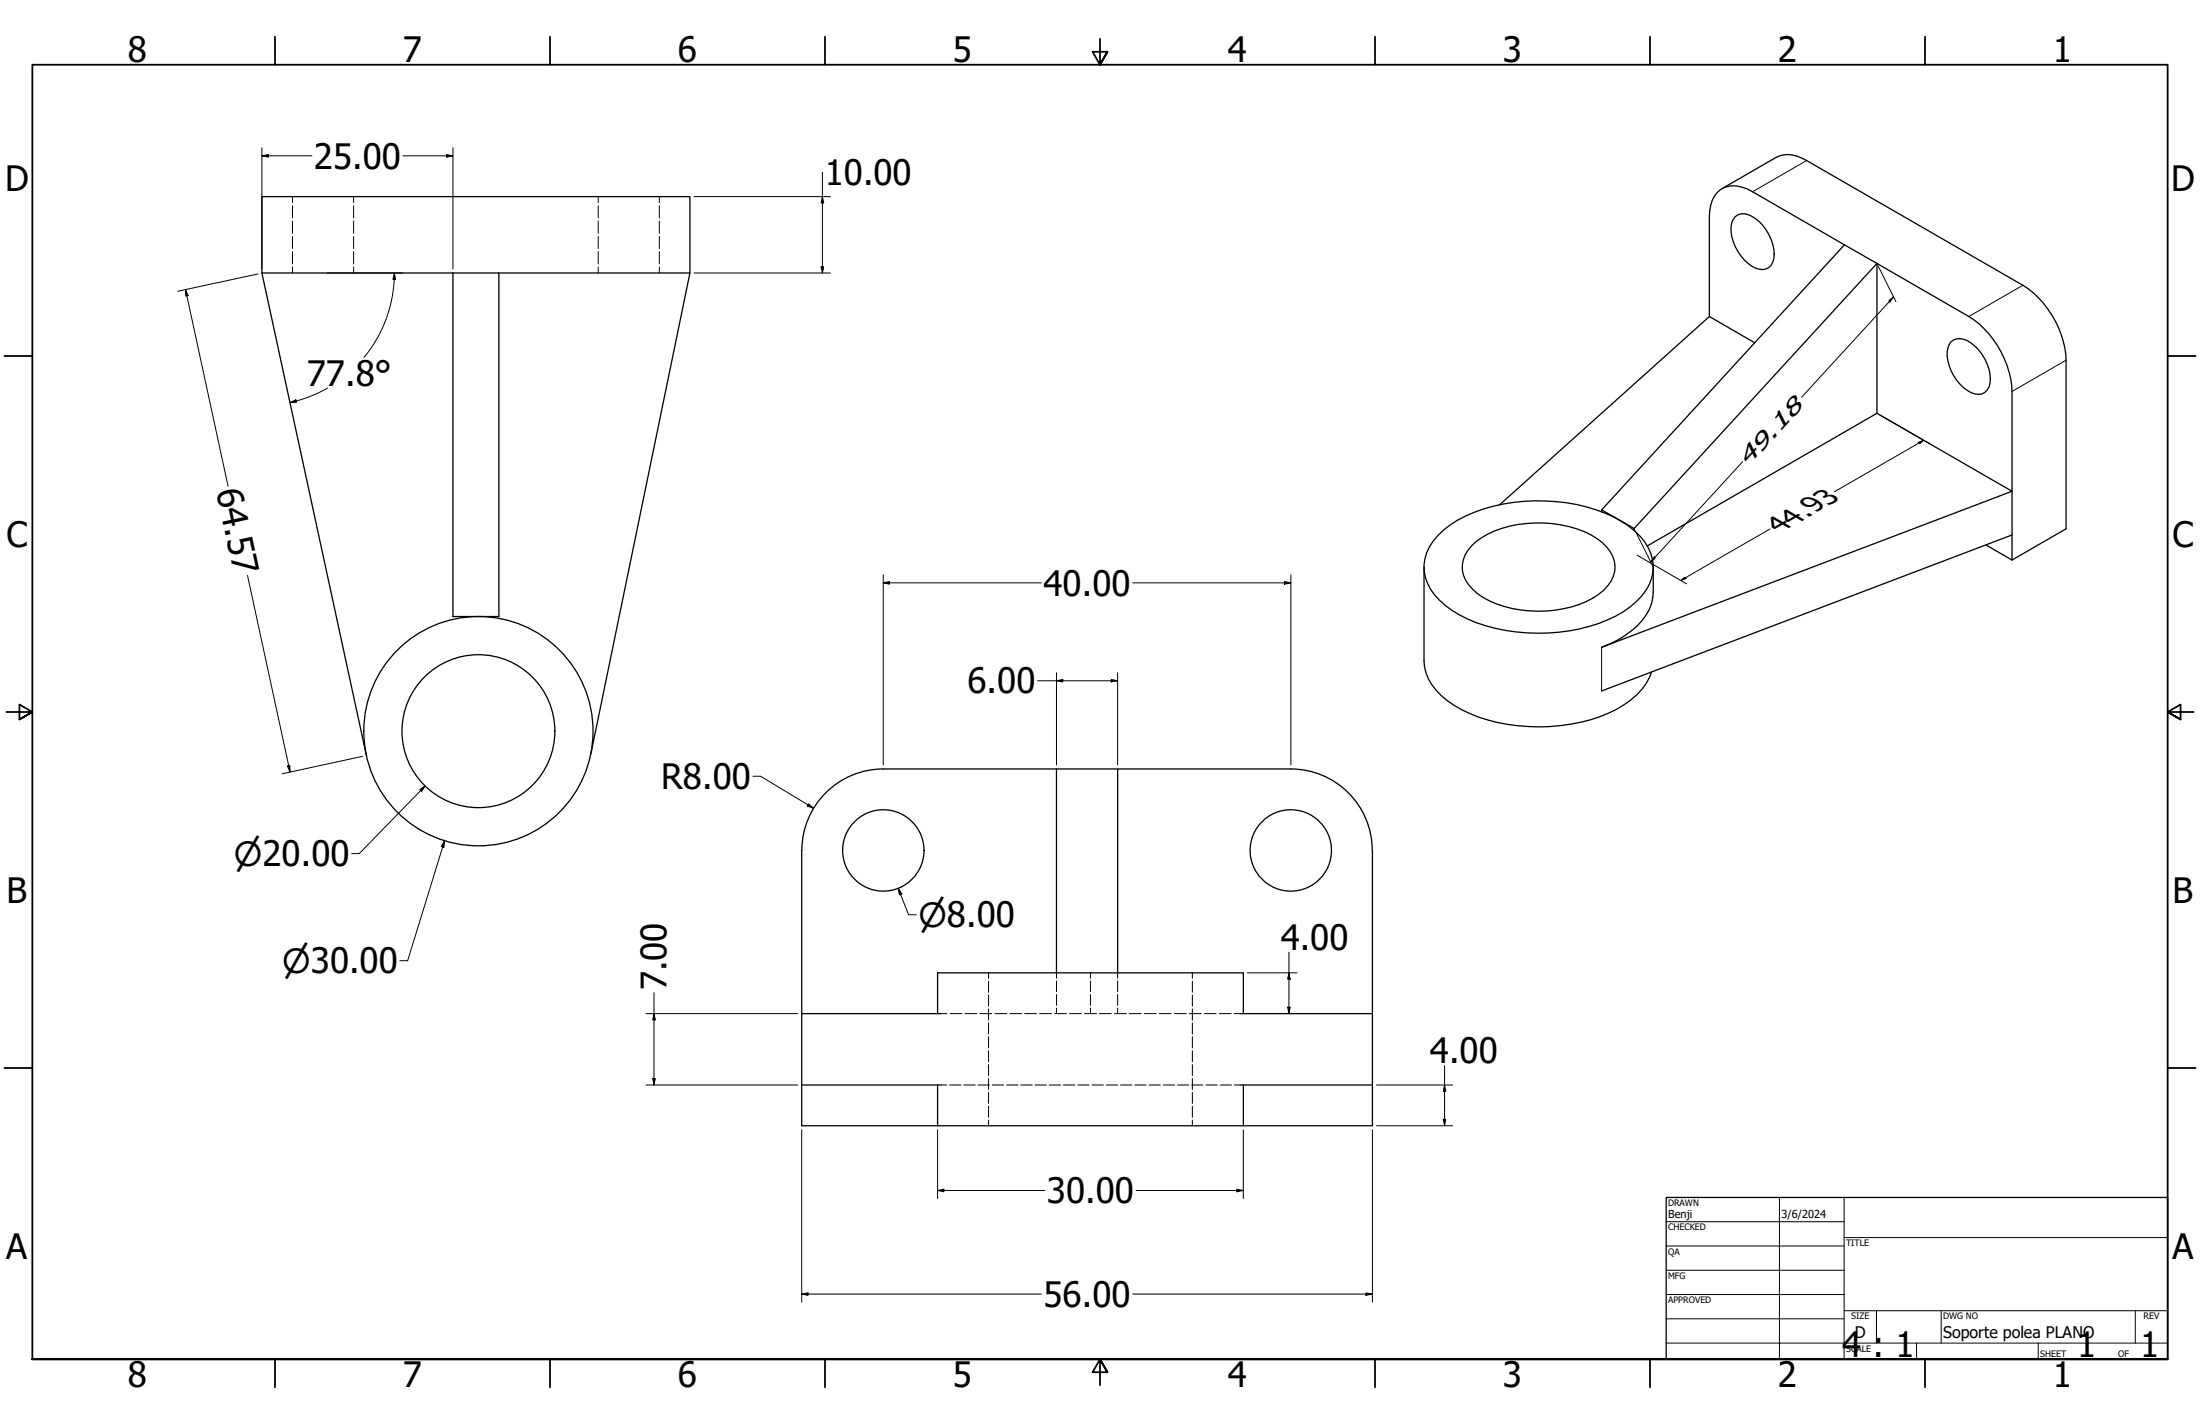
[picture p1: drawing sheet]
<svg xmlns="http://www.w3.org/2000/svg" width="864mm" height="559mm" viewBox="0 0 864 559" stroke-linecap="round" stroke-linejoin="round" font-family="sans-serif">
<!-- layer: Hidden (ANSI) -->
<g fill="none" stroke="#000" stroke-width=".39">
<path d="M114.8 77.2v2.4M138.8 77.2v2.4M234.8 77.2v2.4M258.8 77.2v2.4M114.8 80.8v4.7M114.8 86.7v4.9M114.8 92.8v4.7M114.8 98.7v4.9M138.8 80.8v4.7M138.8 86.7v4.9M138.8 92.8v4.7M138.8 98.7v4.9"/>
<path d="M234.8 80.8v4.7M234.8 86.7v4.9M234.8 92.8v4.7M234.8 98.7v4.9M258.8 80.8v4.7M258.8 86.7v4.9M258.8 92.8v4.7M258.8 98.7v4.9M114.8 104.8v2.3M138.8 104.8v2.3M234.8 104.8v2.3M258.8 104.8v2.3"/>
<path d="M369.4 397.8h2.3M372.9 397.8h4.7M378.8 397.8h4.7M384.6 397.8h4.7M388 381.8v2.1M388 385v4.4M388 390.5v4.3M388 395.9v4.4M390.5 397.8h4.7M396.4 397.8h4.7M402.2 397.8h4.7M408.1 397.8h4.7"/>
<path d="M414 397.8h4.7M414.7 381.8v2.1M414.7 384.9v4.3M414.7 390.3v4.2M414.7 395.6v2.2M419.9 397.8h4.6M425.7 397.8h4.7M428.1 381.8v2.1M428.1 384.9v4.3M428.1 390.3v4.2M428.1 395.6v2.2M431.5 397.8h4.7"/>
<path d="M437.5 397.8h4.7M438.7 381.8v2.1M438.7 384.9v4.3M438.7 390.3v4.2M438.7 395.6v2.2M443.3 397.8h4.7M449.2 397.8h4.7M455 397.8h4.8M460.9 397.8h4.7M466.9 397.8h4.7M468.1 381.8v2.1M468.1 385v4.4"/>
<path d="M468.1 390.5v4.3M468.1 395.9v4.4M472.7 397.8h4.7M478.6 397.8h4.7M484.4 397.8h2.4M388 401.4v4.4M388 406.8v4.4M388 412.3v4.4M388 417.8v4.3M468.1 401.4v4.4M468.1 406.8v4.4M468.1 412.3v4.4"/>
<path d="M468.1 417.8v4.3M369.4 425.8h2.3M372.7 425.8h4.6M378.3 425.8h4.5M383.9 425.8h4.5M388 423.2v4.3M388 428.7v4.3M388 434.1v4.4M388 439.5v2.3M389.5 425.8h4.5M395.1 425.8h4.5M400.7 425.8h4.5"/>
<path d="M406.3 425.8h4.5M411.9 425.8h4.5M417.4 425.8h4.6M423.1 425.8h4.4M428.7 425.8h4.4M434.3 425.8h4.4M439.9 425.8h4.4M445.5 425.8h4.4M451 425.8h4.5M456.6 425.8h4.5M462.2 425.8h4.5M467.8 425.8h4.4"/>
<path d="M468.1 423.2v4.3M468.1 428.7v4.3M468.1 434.1v4.4M468.1 439.5v2.3M473.4 425.8h4.4M479 425.8h4.4M484.6 425.8h2.2"/>
</g>
<!-- layer: Visible (ANSI) -->
<g fill="none" stroke="#000" stroke-width=".51">
<path d="M676 74l21.2-12.2a10.7 10.7 0 0 1 10.1 .2l86.8 50a37.5 37.5 0 0 1 16.9 29.4v66.1l-21.2 12.3-10.2-5.9M681.1 85.1a5.1 5.1 0 0 1 6.5-.3 18.1 18.1 0 0 1 8.7 16.6 4.8 4.8 0 0 1-7.2 3.8 17.8 17.8 0 0 1-9.3-17.7zM724 96.1l-95.3 104v.8M724 96.1l12.8 7.3-95.3 104M724 96.1l-36-20.9a11.8 11.8 0 0 0-12.7-.7 12.5 12.5 0 0 0-4.3 10.5v39.2M102.8 107.1l41 189.4M177.8 107.1h18v134.8h-18zM177.8 107.1h-75v-29.9h168v29.9l-38.9 188.9M195.8 107.1h75M671 124.2l-82.4 73.9M671 124.2l17.8 10.3M765.9 134.1a6.1 6.1 0 0 1 8 .6 18.3 18.3 0 0 1 7.3 15.7 4.8 4.8 0 0 1-7.3 3.8 18.2 18.2 0 0 1-9.6-16.2l.9-2.9z"/>
<path d="M736.8 162.2l53 30.6-161.1 61.2a33.4 33.4 0 0 0 18.7-14.7l1.4-4.7 .2-12.1M564.6 210a47.7 47.7 0 0 1 25.4-12.2 69.3 69.3 0 0 1 46.5 6.8 24.1 24.1 0 0 1 12.2 15.2 17.5 17.5 0 0 1-6.4 16.3 50.9 50.9 0 0 1-26.4 11.5 72.7 72.7 0 0 1-39.8-4.7 30.9 30.9 0 0 1-15.8-14 16.8 16.8 0 0 1 4.3-18.9zM577.7 214.2a35.6 35.6 0 0 1 25-9 42.4 42.4 0 0 1 24.2 6.2 13.6 13.6 0 0 1 7 12.8 16.5 16.5 0 0 1-8.7 10.6 46.8 46.8 0 0 1-43-.4 15.7 15.7 0 0 1-8.2-10.6 11.8 11.8 0 0 1 3.7-9.6zM628.7 200.1l12.8 7.3v.8M646.6 214.2l90.2-52v-58.8l36.1 20.8a37.5 37.5 0 0 1 16.9 29.4v66.2M789.8 209.9l-161.1 61.2M559 222.5v36.8a19.8 19.8 0 0 0 9.1 15.7 61.1 61.1 0 0 0 36.2 10.2 64 64 0 0 0 33.2-8.7 24.8 24.8 0 0 0 10.8-12.8M414.7 301.8h24v80M414.7 301.8h-68a32 32 0 0 0-31.9 31.9l-.1 64.1M414.7 301.8v80M438.7 301.8h68M506.7 301.8a32 32 0 0 1 32 31.9"/>
<path d="M538.7 333.8v108h-224v-16M368 397.8v-16h120.1v16M369.4 397.8h-54.7v28M486.8 397.8h51.9M314.7 425.8h54.7M368 425.8v16M486.8 425.8h51.9M488.1 425.8v16"/>
<circle cx="187.8" cy="286.9" r="30"/>
<circle cx="187.8" cy="286.9" r="45"/>
<circle cx="346.7" cy="333.7" r="16"/>
<circle cx="506.7" cy="333.7" r="16"/>
</g>
<!-- layer: Visible Narrow (ANSI) -->
<path d="M709.2 63l-21.2 12.2M794.1 112l-21.2 12.2M811 141.4l-21.2 12.2M628.7 254v17.1" fill="none" stroke="#000" stroke-width=".39"/>
<!-- layer: Border (ANSI) -->
<g fill="none" stroke="#000" stroke-width=".7">
<path d="M107.9 14.4v11M215.9 14.4v11M323.8 14.4v11M431.8 15.2v10.2l-2.9-5.1h5.8l-2.9 5.1 2.9-5.1M539.8 14.4v11M647.7 14.4v11M755.6 14.4v11M1.7 139.7h11M850.9 139.7h11M2.5 279.4h10.2l-5.1-2.9v5.8l5.1-2.9-5.1 2.9M861.1 279.4h-10.2l5.1-2.9v5.8l-5.1-2.9 5.1 2.9M1.7 419.1h11"/>
<path d="M850.9 419.1h11M12.7 533.4v-508h838.2v508h-838.2h838.2M107.9 533.4v11M215.9 533.4v11M323.8 533.4v11M434.7 538.5l-2.9-5.1 2.9 5.1h-5.8l2.9-5.1v10.2M539.8 533.4v11M647.7 533.4v11M755.6 533.4v11"/>
</g>
<!-- layer: Title (ANSI) -->
<g fill="none" stroke="#000" stroke-width=".39">
<path d="M654 479.4h69.9M698.5 469.9v63.5M723.9 469.9v63.5M654 488.9h69.9M654 498.5h69.9M723.9 485.6h127M654 508h69.9M654 517.5h69.9M723.9 514.3h127M736.6 514.3v12.7M762 514.3v12.7M838.2 514.3v12.7"/>
<path d="M654 527h196.9M752.3 527v6.4M800.1 527v6.4"/>
</g>
<path d="M654 469.9h196.9v63.5h-196.9z" fill="none" stroke="#000" stroke-width=".51"/>
<!-- layer: Dimension (ANSI) -->
<g fill="none" stroke="#000" stroke-width=".39">
<path d="M102.8 58v47.5M177.8 58v47.5M102.8 61.2l2.5-.6v1.1zM102.8 61.2h19.6M158.2 61.2h19.6M175.3 60.6l2.5 .6-2.5 .5zM272.4 77.2h53.6M322.8 77.2l.5 2.4h-1zM322.9 67.6l-.1 39.5M72.8 113.7l1.1 2.3-1 .2zM72.8 113.7l16.7 77.1M101.3 107.5l-31.6 6.8"/>
<path d="M128.4 107.1h29.6M154.8 107.1l.5 2.6h-1.1zM154.8 107.1a52 52 0 0 1-11.9 33.2M272.4 107.1h53.6M322.3 104.6h1l-.5 2.5zM737.2 104.3l7 14.1M741.5 118l1.8-1.5-1.5 2.1zM743.3 116.5l-36.1 39.4M113.9 158l2.2-1.1 .3 1zM116.3 157.4l-2.4 .6M128.6 152.3l-6.6 3.2-5.7 1.9M737.9 162.8l19.5 11.3"/>
<path d="M753 173.6l2.1-.8-1.4 1.2zM755.1 172.8l-35 20.2M684.1 181.2l-36.1 39.3M641.9 208.3l7 14.1M642.6 217.9l19.5 11.2M649.4 218.5l.3 .6-1.7 1.4zM694.8 207.6l-35 20.2M97.2 225.8l16.7 77.2M346.7 228.7l2.5-.5v1zM346.7 228.7h62.1M346.7 225.6v74.6M444.6 228.7h62.1"/>
<path d="M504.2 228.2l2.5 .5-2.5 .5zM506.7 225.6v74.6M659.8 227.8l1.4-1.2 .7 .4zM407.3 267.1h31.4M414.7 267.1l2.5-.5v1zM414.7 264v36.2M436.2 266.6l2.5 .5-2.5 .5zM438.7 264v36.2M142.3 296.8l-31.6 6.9M112.8 300.6l1-.2 .1 2.6zM164.8 309.9l2.1-1.5-1.4 2.2zM166.9 308.4l-25.9 26.6h-3"/>
<path d="M295.6 304.6h3l20.7 12.6M317.4 315.5l1.9 1.7-2.4-.9zM174.5 329.9l-.3 2.6-.9-.3zM174.5 329.9l-14.5 47.1h-3M352.6 348.6l1.4 2.2-.9 .4zM352.6 348.6l4.1 10.4h3M506 373.6v24.2M253.6 397.8h59.5M256.7 397.8l.5 2.4h-1zM256.7 389.5v36.3M489.6 381.8h19.5M505.5 395.2h1l-.5 2.6z"/>
<path d="M506 381.8l.5 2.4h-1zM567.1 418.2v23.6M253.6 425.8h59.5M256.2 423.2h1l-.5 2.6zM540.3 425.8h29.9M566.5 439.2h1l-.4 2.6zM567.1 425.8l.4 2.4h-1zM314.7 443.4v67.6M368 443.4v26.9M488.1 443.4v26.9M538.7 443.4v67.6M540.3 441.8h29.9"/>
<path d="M368 467.2l2.5-.5v1zM368 467.2h42.1M446 467.2h42.1M485.5 466.7l2.6 .5-2.6 .5zM314.7 507.8l2.5-.4v.9zM314.7 507.8h94.1M444.6 507.8h94.1M536.2 507.4l2.5 .4-2.5 .5z"/>
</g>
<g fill="#000">
<path d="M102.8 61.2l2.5-.6v1.1zM175.3 60.6l2.5 .6-2.5 .5zM322.8 77.2l.5 2.4h-1zM72.8 113.7l1.1 2.3-1 .2zM154.8 107.1l.5 2.6h-1.1zM322.3 104.6h1l-.5 2.5zM741.5 118l1.8-1.5-1.5 2.1zM113.9 158l2.2-1.1 .3 1zM753 173.6l2.1-.8-1.4 1.2zM649.4 218.5l.3 .6-1.7 1.4zM346.7 228.7l2.5-.5v1zM504.2 228.2l2.5 .5-2.5 .5z"/>
<path d="M659.8 227.8l1.4-1.2 .7 .4zM414.7 267.1l2.5-.5v1zM436.2 266.6l2.5 .5-2.5 .5zM112.8 300.6l1-.2 .1 2.6zM164.8 309.9l2.1-1.5-1.4 2.2zM317.4 315.5l1.9 1.7-2.4-.9zM174.5 329.9l-.3 2.6-.9-.3zM352.6 348.6l1.4 2.2-.9 .4zM505.5 395.2h1l-.5 2.6zM506 381.8l.5 2.4h-1zM256.7 397.8l.5 2.4h-1zM256.2 423.2h1l-.5 2.6z"/>
<path d="M566.5 439.2h1l-.4 2.6zM567.1 425.8l.4 2.4h-1zM368 467.2l2.5-.5v1zM485.5 466.7l2.6 .5-2.6 .5zM314.7 507.8l2.5-.4v.9zM536.2 507.4l2.5 .4-2.5 .5z"/>
</g>
<g font-size="13.7">
<text x="50.2" y="24.4">8</text>
<text x="158.2" y="24.4">7</text>
<text x="266.1" y="24.4">6</text>
<text x="374.1" y="24.4">5</text>
<text x="482" y="24.4">4</text>
<text x="590" y="24.4">3</text>
<text x="697.9" y="24.4">2</text>
<text x="805.9" y="24.4">1</text>
<text x="123.3" y="66.2">25.00</text>
<text x="2" y="74.9">D</text>
<text x="323.7" y="72.6">10.00</text>
<text x="852.2" y="74.9">D</text>
<text x="120.5" y="151.3">77.8°</text>
<text x="84.8" y="192.7" transform="rotate(78 84.8 192.7)">64.57</text>
<text x="2.5" y="214.6">C</text>
<text x="852.8" y="214.6">C</text>
<text x="409.6" y="233.7">40.00</text>
<text x="379.8" y="272.1">6.00</text>
<text x="259.6" y="309.6">R8.00</text>
<text x="2.6" y="354.3">B</text>
<text x="852.9" y="354.3">B</text>
<text x="502.7" y="372.6">4.00</text>
<text x="261.7" y="388.7" transform="rotate(-90 261.7 388.7)">7.00</text>
<text x="561.3" y="417.2">4.00</text>
<text x="411" y="472.2">30.00</text>
<text x="2.5" y="494">A</text>
<text x="852.7" y="494">A</text>
<text x="409.6" y="512.8">56.00</text>
<text x="723.1" y="532.6">4 : 1</text>
<text x="815.4" y="532.6">1</text>
<text x="840.1" y="532.6">1</text>
<text x="50.2" y="544.4">8</text>
<text x="158.2" y="544.4">7</text>
<text x="266.1" y="544.4">6</text>
<text x="374.1" y="544.4">5</text>
<text x="482" y="544.4">4</text>
<text x="590" y="544.4">3</text>
<text x="697.9" y="544.4">2</text>
<text x="805.9" y="544.4">1</text>
</g>
<g font-size="13.1">
<text x="91.8" y="339.8">⌀20.00</text>
<text x="360.5" y="363.7">⌀8.00</text>
<text x="110.8" y="381.8">⌀30.00</text>
</g>
<text font-size="11.2" x="698.9" y="209.3" transform="rotate(-30 698.9 209.3)">44.93</text>
<g font-size="8.9">
<text x="703.3" y="164.7" transform="rotate(-48 703.3 164.7)">8</text>
<text x="690.9" y="178.2" transform="rotate(-48 690.9 178.2)">9 .1</text>
<text x="686" y="183.5" transform="rotate(-48 686 183.5)">4</text>
</g>
<g font-size="6.3">
<text x="728.1" y="524.9">D</text>
<text x="762.8" y="525">Soporte polea PLANO</text>
</g>
<g font-size="4.3">
<text x="654.8" y="477.8">Benji</text>
<text x="699.3" y="478">3/6/2024</text>
</g>
<g font-size="3.5">
<text x="654.8" y="473.2">DRAWN</text>
<text x="654.8" y="482.8">CHECKED</text>
<text x="724.7" y="488.9">TITLE</text>
<text x="654.8" y="492.3">QA</text>
<text x="654.8" y="501.8">MFG</text>
<text x="654.8" y="511.4">APPROVED</text>
<text x="726.7" y="517.7">SIZE</text>
<text x="762.8" y="517.7">DWG NO</text>
<text x="841.4" y="517.7">REV</text>
<text x="724.7" y="530.4">SCALE</text>
<text x="800.9" y="532.6">SHEET</text>
<text x="831.5" y="532.6">OF</text>
</g>
</svg>
